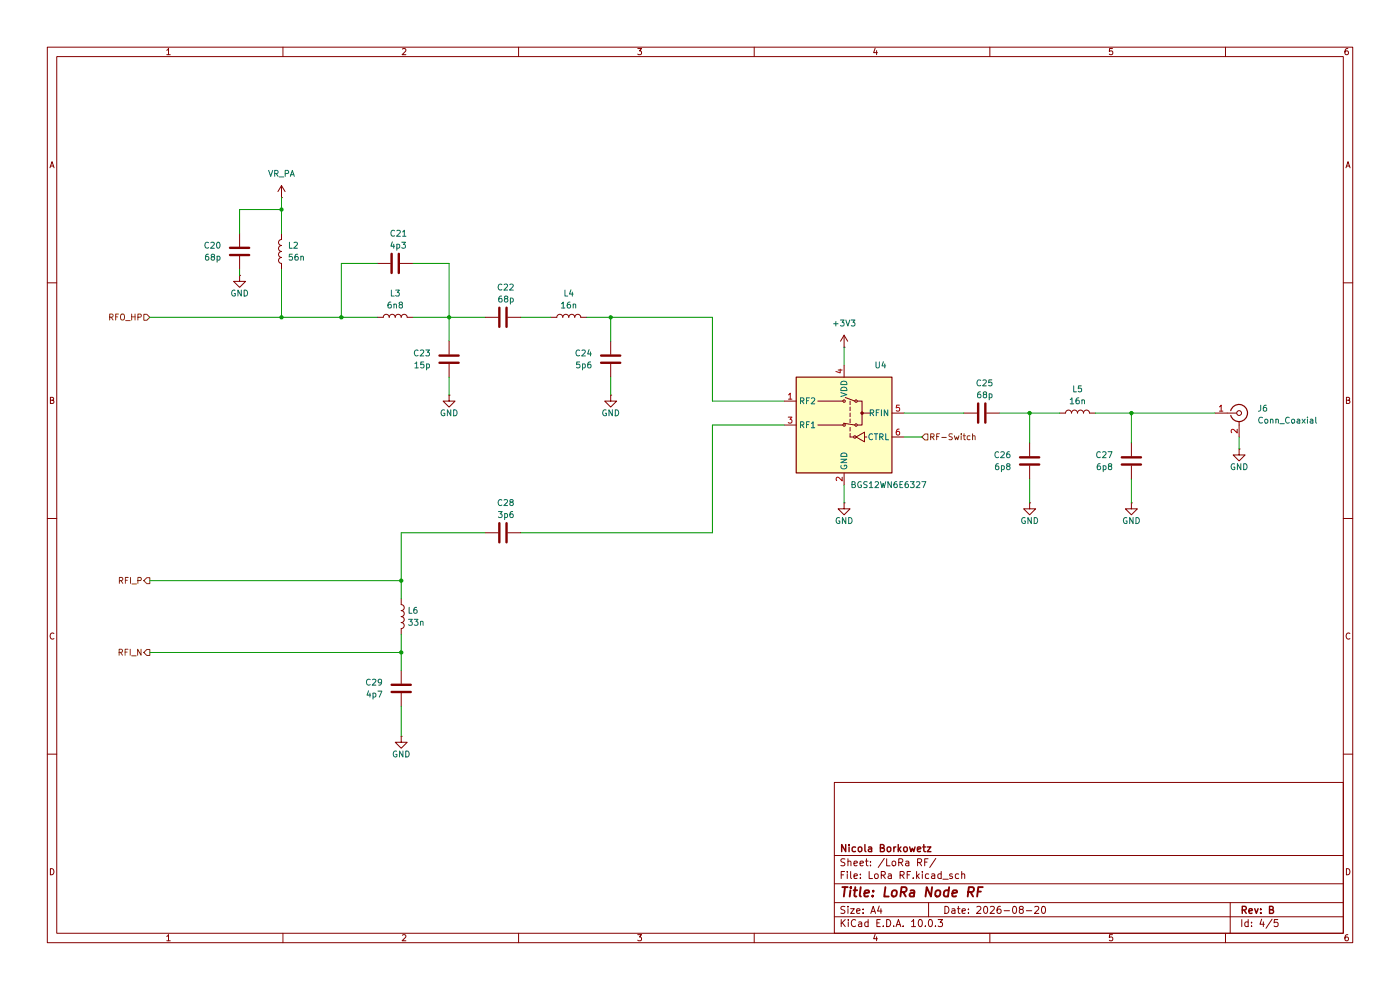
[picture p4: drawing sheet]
(kicad_sch
 (version 20260306)
 (generator "eeschema")
 (generator_version "10.0")
 (paper "A4")
 (title_block
  (title "LoRa Node RF")
  (date "2026-08-20")
  (rev "B")
  (company "Nicola Borkowetz"))
 (lib_symbols
  (symbol "Connector:Conn_Coaxial"
   (pin_names
    (offset 1.016) (hide yes)) (exclude_from_sim no) (in_bom yes) (on_board yes)
   (in_pos_files yes)
   (duplicate_pin_numbers_are_jumpers no)
   (property "Reference" "J" (at 0.254 3.048 0) (show_name no) (do_not_autoplace no) (effects (font (size 1.27 1.27))))
   (property "Value" "Conn_Coaxial" (at 2.921 0 90) (show_name no) (do_not_autoplace no) (effects (font (size 1.27 1.27))))
   (property "Footprint" "" (at 0 0 0) (show_name no) (do_not_autoplace no) (hide yes) (effects (font (size 1.27 1.27))))
   (property "Datasheet" "" (at 0 0 0) (show_name no) (do_not_autoplace no) (hide yes) (effects (font (size 1.27 1.27))))
   (property "Description" "coaxial connector (BNC, SMA, SMB, SMC, Cinch/RCA, LEMO, ...)" (at 0 0 0) (show_name no) (do_not_autoplace no) (hide yes) (effects (font (size 1.27 1.27))))
   (symbol "Conn_Coaxial_0_1"
    (polyline (pts (xy -2.54 0) (xy -0.508 0)) (stroke (width 0) (type default)) (fill (type none)))
    (arc (start 1.778 0) (mid 0.222 -1.8079) (end -1.778 -0.508) (stroke (width 0.254) (type default)) (fill (type none)))
    (arc (start -1.778 0.508) (mid 0.2221 1.8084) (end 1.778 0) (stroke (width 0.254) (type default)) (fill (type none)))
    (circle (center 0 0) (radius 0.508) (stroke (width 0.2032) (type default)) (fill (type none)))
    (polyline (pts (xy 0 -2.54) (xy 0 -1.778)) (stroke (width 0) (type default)) (fill (type none))))
   (symbol "Conn_Coaxial_1_1"
    (pin passive line (at -5.08 0 0) (length 2.54) (name "In" (effects (font (size 1.27 1.27)))) (number "1" (effects (font (size 1.27 1.27)))))
    (pin passive line (at 0 -5.08 90) (length 2.54) (name "Ext" (effects (font (size 1.27 1.27)))) (number "2" (effects (font (size 1.27 1.27))))))
   (embedded_fonts no))
  (symbol "Device:C"
   (pin_numbers (hide yes))
   (pin_names
    (offset 0.254)) (exclude_from_sim no) (in_bom yes) (on_board yes)
   (in_pos_files yes)
   (duplicate_pin_numbers_are_jumpers no)
   (property "Reference" "C" (at 0.635 2.54 0) (show_name no) (do_not_autoplace no) (effects (font (size 1.27 1.27)) (justify left)))
   (property "Value" "C" (at 0.635 -2.54 0) (show_name no) (do_not_autoplace no) (effects (font (size 1.27 1.27)) (justify left)))
   (property "Footprint" "" (at 0.9652 -3.81 0) (show_name no) (do_not_autoplace no) (hide yes) (effects (font (size 1.27 1.27))))
   (property "Datasheet" "" (at 0 0 0) (show_name no) (do_not_autoplace no) (hide yes) (effects (font (size 1.27 1.27))))
   (property "Description" "Unpolarized capacitor" (at 0 0 0) (show_name no) (do_not_autoplace no) (hide yes) (effects (font (size 1.27 1.27))))
   (symbol "C_0_1"
    (polyline (pts (xy -2.032 0.762) (xy 2.032 0.762)) (stroke (width 0.508) (type default)) (fill (type none)))
    (polyline (pts (xy -2.032 -0.762) (xy 2.032 -0.762)) (stroke (width 0.508) (type default)) (fill (type none))))
   (symbol "C_1_1"
    (pin passive line (at 0 3.81 270) (length 2.794) (name "" (effects (font (size 1.27 1.27)))) (number "1" (effects (font (size 1.27 1.27)))))
    (pin passive line (at 0 -3.81 90) (length 2.794) (name "" (effects (font (size 1.27 1.27)))) (number "2" (effects (font (size 1.27 1.27))))))
   (embedded_fonts no))
  (symbol "Device:L"
   (pin_numbers (hide yes))
   (pin_names
    (offset 1.016) (hide yes)) (exclude_from_sim no) (in_bom yes) (on_board yes)
   (in_pos_files yes)
   (duplicate_pin_numbers_are_jumpers no)
   (property "Reference" "L" (at -1.27 0 90) (show_name no) (do_not_autoplace no) (effects (font (size 1.27 1.27))))
   (property "Value" "L" (at 1.905 0 90) (show_name no) (do_not_autoplace no) (effects (font (size 1.27 1.27))))
   (property "Footprint" "" (at 0 0 0) (show_name no) (do_not_autoplace no) (hide yes) (effects (font (size 1.27 1.27))))
   (property "Datasheet" "" (at 0 0 0) (show_name no) (do_not_autoplace no) (hide yes) (effects (font (size 1.27 1.27))))
   (property "Description" "Inductor" (at 0 0 0) (show_name no) (do_not_autoplace no) (hide yes) (effects (font (size 1.27 1.27))))
   (symbol "L_0_1"
    (arc (start 0 2.54) (mid 0.6323 1.905) (end 0 1.27) (stroke (width 0) (type default)) (fill (type none)))
    (arc (start 0 1.27) (mid 0.6323 0.635) (end 0 0) (stroke (width 0) (type default)) (fill (type none)))
    (arc (start 0 0) (mid 0.6323 -0.635) (end 0 -1.27) (stroke (width 0) (type default)) (fill (type none)))
    (arc (start 0 -1.27) (mid 0.6323 -1.905) (end 0 -2.54) (stroke (width 0) (type default)) (fill (type none))))
   (symbol "L_1_1"
    (pin passive line (at 0 3.81 270) (length 1.27) (name "1" (effects (font (size 1.27 1.27)))) (number "1" (effects (font (size 1.27 1.27)))))
    (pin passive line (at 0 -3.81 90) (length 1.27) (name "2" (effects (font (size 1.27 1.27)))) (number "2" (effects (font (size 1.27 1.27))))))
   (embedded_fonts no))
  (symbol "RF_Switch:BGS12WN6E6327" (exclude_from_sim no) (in_bom yes) (on_board yes)
   (in_pos_files yes)
   (duplicate_pin_numbers_are_jumpers no)
   (property "Reference" "U" (at -10.16 11.43 0) (show_name no) (do_not_autoplace no) (effects (font (size 1.27 1.27)) (justify left)))
   (property "Value" "BGS12WN6E6327" (at 1.27 11.43 0) (show_name no) (do_not_autoplace no) (effects (font (size 1.27 1.27)) (justify left)))
   (property "Footprint" "Package_LGA:Infineon_PG-TSNP-6-10_0.7x1.1mm_0.7x1.1mm_P0.4mm" (at 0 -11.43 0) (show_name no) (do_not_autoplace no) (hide yes) (effects (font (size 1.27 1.27))))
   (property "Datasheet" "https://www.infineon.com/dgdl/Infineon-BGS12WN6-DataSheet-v02_05-EN.pdf?fileId=5546d4626b2d8e69016b89d2b3334727" (at -1.27 5.08 0) (show_name no) (do_not_autoplace no) (hide yes) (effects (font (size 1.27 1.27))))
   (property "Description" "SPDT DC-9GHz switch, 45dB isolation at 960MHz, PG-TSNP-6-10" (at 0 0 0) (show_name no) (do_not_autoplace no) (hide yes) (effects (font (size 1.27 1.27))))
   (symbol "BGS12WN6E6327_0_0"
    (rectangle (start -10.16 10.16) (end 10.16 -10.16) (stroke (width 0.254) (type default)) (fill (type background)))
    (polyline (pts (xy -4.318 -1.524) (xy -4.318 -3.556) (xy -2.54 -2.54) (xy -4.318 -1.524)) (stroke (width 0) (type default)) (fill (type none)))
    (polyline (pts (xy -4.318 -2.54) (xy -4.826 -2.54)) (stroke (width 0) (type default)) (fill (type none)))
    (circle (center -3.81 2.54) (radius 0.254) (stroke (width 0) (type default)) (fill (type outline)))
    (polyline (pts (xy -3.81 2.54) (xy -5.588 2.54)) (stroke (width 0) (type default)) (fill (type none)))
    (polyline (pts (xy -2.794 0) (xy -3.81 0) (xy -3.81 5.08) (xy -2.794 5.08)) (stroke (width 0) (type default)) (fill (type none)))
    (circle (center -2.286 -2.54) (radius 0.254) (stroke (width 0) (type default)) (fill (type none)))
    (polyline (pts (xy -1.27 5.08) (xy -1.27 4.318)) (stroke (width 0) (type default)) (fill (type none)))
    (polyline (pts (xy -1.27 3.81) (xy -1.27 3.048)) (stroke (width 0) (type default)) (fill (type none)))
    (polyline (pts (xy -1.27 2.54) (xy -1.27 1.778)) (stroke (width 0) (type default)) (fill (type none)))
    (polyline (pts (xy -1.27 1.27) (xy -1.27 0.508)) (stroke (width 0) (type default)) (fill (type none)))
    (polyline (pts (xy -1.27 -1.27) (xy -1.27 -0.508)) (stroke (width 0) (type default)) (fill (type none)))
    (polyline (pts (xy -1.27 -2.54) (xy -2.032 -2.54)) (stroke (width 0) (type default)) (fill (type none)))
    (polyline (pts (xy -1.27 -2.54) (xy -1.27 -1.778)) (stroke (width 0) (type default)) (fill (type none)))
    (polyline (pts (xy 0.254 5.08) (xy 5.588 5.08)) (stroke (width 0) (type default)) (fill (type none)))
    (polyline (pts (xy 0.254 0) (xy 5.588 0)) (stroke (width 0) (type default)) (fill (type none))))
   (symbol "BGS12WN6E6327_0_1"
    (circle (center -2.54 5.08) (radius 0.254) (stroke (width 0) (type default)) (fill (type none)))
    (circle (center -2.54 0) (radius 0.254) (stroke (width 0) (type default)) (fill (type none)))
    (polyline (pts (xy -2.286 5.08) (xy -0.254 5.842)) (stroke (width 0) (type default)) (fill (type none)))
    (polyline (pts (xy -2.286 0) (xy 0.127 0.381)) (stroke (width 0) (type default)) (fill (type none)))
    (circle (center 0 5.08) (radius 0.254) (stroke (width 0) (type default)) (fill (type none)))
    (circle (center 0 0) (radius 0.254) (stroke (width 0) (type default)) (fill (type none))))
   (symbol "BGS12WN6E6327_1_1"
    (pin passive line (at 12.7 5.08 180) (length 2.54) (name "RF2" (effects (font (size 1.27 1.27)))) (number "1" (effects (font (size 1.27 1.27)))))
    (pin power_in line (at 0 -12.7 90) (length 2.54) (name "GND" (effects (font (size 1.27 1.27)))) (number "2" (effects (font (size 1.27 1.27)))))
    (pin passive line (at 12.7 0 180) (length 2.54) (name "RF1" (effects (font (size 1.27 1.27)))) (number "3" (effects (font (size 1.27 1.27)))))
    (pin power_in line (at 0 12.7 270) (length 2.54) (name "VDD" (effects (font (size 1.27 1.27)))) (number "4" (effects (font (size 1.27 1.27)))))
    (pin passive line (at -12.7 2.54 0) (length 2.54) (name "RFIN" (effects (font (size 1.27 1.27)))) (number "5" (effects (font (size 1.27 1.27)))))
    (pin input line (at -12.7 -2.54 0) (length 2.54) (name "CTRL" (effects (font (size 1.27 1.27)))) (number "6" (effects (font (size 1.27 1.27))))))
   (embedded_fonts no))
  (symbol "power:+5V"
   (power global)
   (pin_numbers (hide yes))
   (pin_names
    (offset 0) (hide yes)) (exclude_from_sim no) (in_bom yes) (on_board yes)
   (in_pos_files yes)
   (duplicate_pin_numbers_are_jumpers no)
   (property "Reference" "#PWR" (at 0 -3.81 0) (show_name no) (do_not_autoplace no) (hide yes) (effects (font (size 1.27 1.27))))
   (property "Value" "+5V" (at 0 3.556 0) (show_name no) (do_not_autoplace no) (effects (font (size 1.27 1.27))))
   (property "Footprint" "" (at 0 0 0) (show_name no) (do_not_autoplace no) (hide yes) (effects (font (size 1.27 1.27))))
   (property "Datasheet" "" (at 0 0 0) (show_name no) (do_not_autoplace no) (hide yes) (effects (font (size 1.27 1.27))))
   (property "Description" "Power symbol creates a global label with name \"+5V\"" (at 0 0 0) (show_name no) (do_not_autoplace no) (hide yes) (effects (font (size 1.27 1.27))))
   (symbol "+5V_0_1"
    (polyline (pts (xy -0.762 1.27) (xy 0 2.54)) (stroke (width 0) (type default)) (fill (type none)))
    (polyline (pts (xy 0 2.54) (xy 0.762 1.27)) (stroke (width 0) (type default)) (fill (type none)))
    (polyline (pts (xy 0 0) (xy 0 2.54)) (stroke (width 0) (type default)) (fill (type none))))
   (symbol "+5V_1_1"
    (pin power_in line (at 0 0 90) (length 0) (name "" (effects (font (size 1.27 1.27)))) (number "1" (effects (font (size 1.27 1.27))))))
   (embedded_fonts no))
  (symbol "power:GND"
   (power global)
   (pin_numbers (hide yes))
   (pin_names
    (offset 0) (hide yes)) (exclude_from_sim no) (in_bom yes) (on_board yes)
   (in_pos_files yes)
   (duplicate_pin_numbers_are_jumpers no)
   (property "Reference" "#PWR" (at 0 -6.35 0) (show_name no) (do_not_autoplace no) (hide yes) (effects (font (size 1.27 1.27))))
   (property "Value" "GND" (at 0 -3.81 0) (show_name no) (do_not_autoplace no) (effects (font (size 1.27 1.27))))
   (property "Footprint" "" (at 0 0 0) (show_name no) (do_not_autoplace no) (hide yes) (effects (font (size 1.27 1.27))))
   (property "Datasheet" "" (at 0 0 0) (show_name no) (do_not_autoplace no) (hide yes) (effects (font (size 1.27 1.27))))
   (property "Description" "Power symbol creates a global label with name \"GND\" , ground" (at 0 0 0) (show_name no) (do_not_autoplace no) (hide yes) (effects (font (size 1.27 1.27))))
   (symbol "GND_0_1"
    (polyline (pts (xy 0 0) (xy 0 -1.27) (xy 1.27 -1.27) (xy 0 -2.54) (xy -1.27 -1.27) (xy 0 -1.27)) (stroke (width 0) (type default)) (fill (type none))))
   (symbol "GND_1_1"
    (pin power_in line (at 0 0 270) (length 0) (name "" (effects (font (size 1.27 1.27)))) (number "1" (effects (font (size 1.27 1.27))))))
   (embedded_fonts no)))
 (junction
  (at 59.69 67.31)
  (diameter 0)
  (color 0 0 0 0))
 (junction
  (at 85.09 123.19)
  (diameter 0)
  (color 0 0 0 0))
 (junction
  (at 72.39 67.31)
  (diameter 0)
  (color 0 0 0 0))
 (junction
  (at 240.03 87.63)
  (diameter 0)
  (color 0 0 0 0))
 (junction
  (at 95.25 67.31)
  (diameter 0)
  (color 0 0 0 0))
 (junction
  (at 129.54 67.31)
  (diameter 0)
  (color 0 0 0 0))
 (junction
  (at 218.44 87.63)
  (diameter 0)
  (color 0 0 0 0))
 (junction
  (at 59.69 44.45)
  (diameter 0)
  (color 0 0 0 0))
 (junction
  (at 85.09 138.43)
  (diameter 0)
  (color 0 0 0 0))
 (wire
  (pts (xy 31.75 67.31) (xy 59.69 67.31))
  (stroke (width 0) (type default)))
 (wire
  (pts (xy 240.03 87.63) (xy 257.81 87.63))
  (stroke (width 0) (type default)))
 (wire
  (pts (xy 110.49 67.31) (xy 116.84 67.31))
  (stroke (width 0) (type default)))
 (wire
  (pts (xy 95.25 67.31) (xy 95.25 55.88))
  (stroke (width 0) (type default)))
 (wire
  (pts (xy 102.87 113.03) (xy 85.09 113.03))
  (stroke (width 0) (type default)))
 (wire
  (pts (xy 59.69 67.31) (xy 72.39 67.31))
  (stroke (width 0) (type default)))
 (wire
  (pts (xy 87.63 67.31) (xy 95.25 67.31))
  (stroke (width 0) (type default)))
 (wire
  (pts (xy 151.13 85.09) (xy 151.13 67.31))
  (stroke (width 0) (type default)))
 (wire
  (pts (xy 50.8 49.53) (xy 50.8 44.45))
  (stroke (width 0) (type default)))
 (wire
  (pts (xy 72.39 67.31) (xy 72.39 55.88))
  (stroke (width 0) (type default)))
 (wire
  (pts (xy 218.44 101.6) (xy 218.44 106.68))
  (stroke (width 0) (type default)))
 (wire
  (pts (xy 191.77 92.71) (xy 195.58 92.71))
  (stroke (width 0) (type default)))
 (wire
  (pts (xy 85.09 149.86) (xy 85.09 156.21))
  (stroke (width 0) (type default)))
 (wire
  (pts (xy 262.89 92.71) (xy 262.89 95.25))
  (stroke (width 0) (type default)))
 (wire
  (pts (xy 129.54 67.31) (xy 124.46 67.31))
  (stroke (width 0) (type default)))
 (wire
  (pts (xy 240.03 101.6) (xy 240.03 106.68))
  (stroke (width 0) (type default)))
 (wire
  (pts (xy 218.44 87.63) (xy 224.79 87.63))
  (stroke (width 0) (type default)))
 (wire
  (pts (xy 31.75 123.19) (xy 85.09 123.19))
  (stroke (width 0) (type default)))
 (wire
  (pts (xy 129.54 72.39) (xy 129.54 67.31))
  (stroke (width 0) (type default)))
 (wire
  (pts (xy 110.49 113.03) (xy 151.13 113.03))
  (stroke (width 0) (type default)))
 (wire
  (pts (xy 240.03 87.63) (xy 232.41 87.63))
  (stroke (width 0) (type default)))
 (wire
  (pts (xy 179.07 102.87) (xy 179.07 106.68))
  (stroke (width 0) (type default)))
 (wire
  (pts (xy 85.09 123.19) (xy 85.09 127))
  (stroke (width 0) (type default)))
 (wire
  (pts (xy 50.8 57.15) (xy 50.8 58.42))
  (stroke (width 0) (type default)))
 (wire
  (pts (xy 59.69 57.15) (xy 59.69 67.31))
  (stroke (width 0) (type default)))
 (wire
  (pts (xy 95.25 55.88) (xy 87.63 55.88))
  (stroke (width 0) (type default)))
 (wire
  (pts (xy 50.8 44.45) (xy 59.69 44.45))
  (stroke (width 0) (type default)))
 (wire
  (pts (xy 85.09 138.43) (xy 85.09 142.24))
  (stroke (width 0) (type default)))
 (wire
  (pts (xy 179.07 73.66) (xy 179.07 77.47))
  (stroke (width 0) (type default)))
 (wire
  (pts (xy 218.44 87.63) (xy 212.09 87.63))
  (stroke (width 0) (type default)))
 (wire
  (pts (xy 95.25 67.31) (xy 95.25 72.39))
  (stroke (width 0) (type default)))
 (wire
  (pts (xy 166.37 85.09) (xy 151.13 85.09))
  (stroke (width 0) (type default)))
 (wire
  (pts (xy 240.03 93.98) (xy 240.03 87.63))
  (stroke (width 0) (type default)))
 (wire
  (pts (xy 80.01 67.31) (xy 72.39 67.31))
  (stroke (width 0) (type default)))
 (wire
  (pts (xy 59.69 41.91) (xy 59.69 44.45))
  (stroke (width 0) (type default)))
 (wire
  (pts (xy 85.09 134.62) (xy 85.09 138.43))
  (stroke (width 0) (type default)))
 (wire
  (pts (xy 95.25 80.01) (xy 95.25 83.82))
  (stroke (width 0) (type default)))
 (wire
  (pts (xy 85.09 113.03) (xy 85.09 123.19))
  (stroke (width 0) (type default)))
 (wire
  (pts (xy 218.44 93.98) (xy 218.44 87.63))
  (stroke (width 0) (type default)))
 (wire
  (pts (xy 72.39 55.88) (xy 80.01 55.88))
  (stroke (width 0) (type default)))
 (wire
  (pts (xy 129.54 80.01) (xy 129.54 83.82))
  (stroke (width 0) (type default)))
 (wire
  (pts (xy 151.13 90.17) (xy 166.37 90.17))
  (stroke (width 0) (type default)))
 (wire
  (pts (xy 95.25 67.31) (xy 102.87 67.31))
  (stroke (width 0) (type default)))
 (wire
  (pts (xy 59.69 44.45) (xy 59.69 49.53))
  (stroke (width 0) (type default)))
 (wire
  (pts (xy 151.13 67.31) (xy 129.54 67.31))
  (stroke (width 0) (type default)))
 (wire
  (pts (xy 31.75 138.43) (xy 85.09 138.43))
  (stroke (width 0) (type default)))
 (wire
  (pts (xy 151.13 113.03) (xy 151.13 90.17))
  (stroke (width 0) (type default)))
 (wire
  (pts (xy 191.77 87.63) (xy 204.47 87.63))
  (stroke (width 0) (type default)))
 (hierarchical_label "RF-Switch"
  (shape input)
  (at 195.58 92.71 0)
  (effects (font (size 1.27 1.27)) (justify left)))
 (hierarchical_label "RFI_N"
  (shape output)
  (at 31.75 138.43 180)
  (effects (font (size 1.27 1.27)) (justify right)))
 (hierarchical_label "RFI_P"
  (shape output)
  (at 31.75 123.19 180)
  (effects (font (size 1.27 1.27)) (justify right)))
 (hierarchical_label "RFO_HP"
  (shape input)
  (at 31.75 67.31 180)
  (effects (font (size 1.27 1.27)) (justify right)))
 (symbol
  (lib_id "Device:C")
  (at 50.8 53.34 0)
  (mirror y)
  (unit 1)
  (body_style 1)
  (exclude_from_sim no)
  (in_bom yes)
  (on_board yes)
  (in_pos_files yes)
  (dnp no)
  (property "Reference" "C20" (at 46.99 52.0699 0) (show_name no) (do_not_autoplace no) (effects (font (size 1.27 1.27)) (justify left)))
  (property "Value" "68p" (at 46.99 54.6099 0) (show_name no) (do_not_autoplace no) (effects (font (size 1.27 1.27)) (justify left)))
  (property "Footprint" "Capacitor_SMD:C_0603_1608Metric" (at 49.8348 57.15 0) (hide yes) (show_name no) (do_not_autoplace no) (effects (font (size 1.27 1.27))))
  (property "Datasheet" "" (at 50.8 53.34 0) (hide yes) (show_name no) (do_not_autoplace no) (effects (font (size 1.27 1.27))))
  (property "Description" "Unpolarized capacitor" (at 50.8 53.34 0) (hide yes) (show_name no) (do_not_autoplace no) (effects (font (size 1.27 1.27))))
  (pin "1")
  (pin "2"))
 (symbol
  (lib_id "power:GND")
  (at 85.09 156.21 0)
  (unit 1)
  (body_style 1)
  (exclude_from_sim no)
  (in_bom yes)
  (on_board yes)
  (in_pos_files yes)
  (dnp no)
  (property "Reference" "#PWR044" (at 85.09 162.56 0) (hide yes) (show_name no) (do_not_autoplace no) (effects (font (size 1.27 1.27))))
  (property "Value" "GND" (at 85.09 160.02 0) (show_name no) (do_not_autoplace no) (effects (font (size 1.27 1.27))))
  (property "Footprint" "" (at 85.09 156.21 0) (hide yes) (show_name no) (do_not_autoplace no) (effects (font (size 1.27 1.27))))
  (property "Datasheet" "" (at 85.09 156.21 0) (hide yes) (show_name no) (do_not_autoplace no) (effects (font (size 1.27 1.27))))
  (property "Description" "Power symbol creates a global label with name \"GND\" , ground" (at 85.09 156.21 0) (hide yes) (show_name no) (do_not_autoplace no) (effects (font (size 1.27 1.27))))
  (pin "1"))
 (symbol
  (lib_id "Device:L")
  (at 59.69 53.34 180)
  (unit 1)
  (body_style 1)
  (exclude_from_sim no)
  (in_bom yes)
  (on_board yes)
  (in_pos_files yes)
  (dnp no)
  (fields_autoplaced yes)
  (property "Reference" "L2" (at 60.96 52.0699 0) (show_name no) (do_not_autoplace no) (effects (font (size 1.27 1.27)) (justify right)))
  (property "Value" "56n" (at 60.96 54.6099 0) (show_name no) (do_not_autoplace no) (effects (font (size 1.27 1.27)) (justify right)))
  (property "Footprint" "Inductor_SMD:L_0603_1608Metric" (at 59.69 53.34 0) (hide yes) (show_name no) (do_not_autoplace no) (effects (font (size 1.27 1.27))))
  (property "Datasheet" "tollerance 2%" (at 59.69 53.34 0) (hide yes) (show_name no) (do_not_autoplace no) (effects (font (size 1.27 1.27))))
  (property "Description" "Inductor RF" (at 59.69 53.34 0) (hide yes) (show_name no) (do_not_autoplace no) (effects (font (size 1.27 1.27))))
  (pin "2")
  (pin "1"))
 (symbol
  (lib_id "Device:C")
  (at 208.28 87.63 90)
  (mirror x)
  (unit 1)
  (body_style 1)
  (exclude_from_sim no)
  (in_bom yes)
  (on_board yes)
  (in_pos_files yes)
  (dnp no)
  (property "Reference" "C25" (at 210.82 81.28 90) (show_name no) (do_not_autoplace no) (effects (font (size 1.27 1.27)) (justify left)))
  (property "Value" "68p" (at 210.82 83.82 90) (show_name no) (do_not_autoplace no) (effects (font (size 1.27 1.27)) (justify left)))
  (property "Footprint" "Capacitor_SMD:C_0603_1608Metric" (at 212.09 88.5952 0) (hide yes) (show_name no) (do_not_autoplace no) (effects (font (size 1.27 1.27))))
  (property "Datasheet" "" (at 208.28 87.63 0) (hide yes) (show_name no) (do_not_autoplace no) (effects (font (size 1.27 1.27))))
  (property "Description" "Unpolarized capacitor" (at 208.28 87.63 0) (hide yes) (show_name no) (do_not_autoplace no) (effects (font (size 1.27 1.27))))
  (pin "1")
  (pin "2"))
 (symbol
  (lib_id "power:GND")
  (at 240.03 106.68 0)
  (unit 1)
  (body_style 1)
  (exclude_from_sim no)
  (in_bom yes)
  (on_board yes)
  (in_pos_files yes)
  (dnp no)
  (property "Reference" "#PWR043" (at 240.03 113.03 0) (hide yes) (show_name no) (do_not_autoplace no) (effects (font (size 1.27 1.27))))
  (property "Value" "GND" (at 240.03 110.49 0) (show_name no) (do_not_autoplace no) (effects (font (size 1.27 1.27))))
  (property "Footprint" "" (at 240.03 106.68 0) (hide yes) (show_name no) (do_not_autoplace no) (effects (font (size 1.27 1.27))))
  (property "Datasheet" "" (at 240.03 106.68 0) (hide yes) (show_name no) (do_not_autoplace no) (effects (font (size 1.27 1.27))))
  (property "Description" "Power symbol creates a global label with name \"GND\" , ground" (at 240.03 106.68 0) (hide yes) (show_name no) (do_not_autoplace no) (effects (font (size 1.27 1.27))))
  (pin "1"))
 (symbol
  (lib_id "power:GND")
  (at 129.54 83.82 0)
  (unit 1)
  (body_style 1)
  (exclude_from_sim no)
  (in_bom yes)
  (on_board yes)
  (in_pos_files yes)
  (dnp no)
  (property "Reference" "#PWR039" (at 129.54 90.17 0) (hide yes) (show_name no) (do_not_autoplace no) (effects (font (size 1.27 1.27))))
  (property "Value" "GND" (at 129.54 87.63 0) (show_name no) (do_not_autoplace no) (effects (font (size 1.27 1.27))))
  (property "Footprint" "" (at 129.54 83.82 0) (hide yes) (show_name no) (do_not_autoplace no) (effects (font (size 1.27 1.27))))
  (property "Datasheet" "" (at 129.54 83.82 0) (hide yes) (show_name no) (do_not_autoplace no) (effects (font (size 1.27 1.27))))
  (property "Description" "Power symbol creates a global label with name \"GND\" , ground" (at 129.54 83.82 0) (hide yes) (show_name no) (do_not_autoplace no) (effects (font (size 1.27 1.27))))
  (pin "1"))
 (symbol
  (lib_id "Device:C")
  (at 106.68 67.31 90)
  (mirror x)
  (unit 1)
  (body_style 1)
  (exclude_from_sim no)
  (in_bom yes)
  (on_board yes)
  (in_pos_files yes)
  (dnp no)
  (property "Reference" "C22" (at 109.22 60.96 90) (show_name no) (do_not_autoplace no) (effects (font (size 1.27 1.27)) (justify left)))
  (property "Value" "68p" (at 109.22 63.5 90) (show_name no) (do_not_autoplace no) (effects (font (size 1.27 1.27)) (justify left)))
  (property "Footprint" "Capacitor_SMD:C_0603_1608Metric" (at 110.49 68.2752 0) (hide yes) (show_name no) (do_not_autoplace no) (effects (font (size 1.27 1.27))))
  (property "Datasheet" "" (at 106.68 67.31 0) (hide yes) (show_name no) (do_not_autoplace no) (effects (font (size 1.27 1.27))))
  (property "Description" "Unpolarized capacitor" (at 106.68 67.31 0) (hide yes) (show_name no) (do_not_autoplace no) (effects (font (size 1.27 1.27))))
  (pin "1")
  (pin "2"))
 (symbol
  (lib_id "power:GND")
  (at 50.8 58.42 0)
  (unit 1)
  (body_style 1)
  (exclude_from_sim no)
  (in_bom yes)
  (on_board yes)
  (in_pos_files yes)
  (dnp no)
  (property "Reference" "#PWR036" (at 50.8 64.77 0) (hide yes) (show_name no) (do_not_autoplace no) (effects (font (size 1.27 1.27))))
  (property "Value" "GND" (at 50.8 62.23 0) (show_name no) (do_not_autoplace no) (effects (font (size 1.27 1.27))))
  (property "Footprint" "" (at 50.8 58.42 0) (hide yes) (show_name no) (do_not_autoplace no) (effects (font (size 1.27 1.27))))
  (property "Datasheet" "" (at 50.8 58.42 0) (hide yes) (show_name no) (do_not_autoplace no) (effects (font (size 1.27 1.27))))
  (property "Description" "Power symbol creates a global label with name \"GND\" , ground" (at 50.8 58.42 0) (hide yes) (show_name no) (do_not_autoplace no) (effects (font (size 1.27 1.27))))
  (pin "1"))
 (symbol
  (lib_id "Device:C")
  (at 240.03 97.79 0)
  (mirror y)
  (unit 1)
  (body_style 1)
  (exclude_from_sim no)
  (in_bom yes)
  (on_board yes)
  (in_pos_files yes)
  (dnp no)
  (property "Reference" "C27" (at 236.22 96.52 0) (show_name no) (do_not_autoplace no) (effects (font (size 1.27 1.27)) (justify left)))
  (property "Value" "6p8" (at 236.22 99.0599 0) (show_name no) (do_not_autoplace no) (effects (font (size 1.27 1.27)) (justify left)))
  (property "Footprint" "Capacitor_SMD:C_0603_1608Metric" (at 239.0648 101.6 0) (hide yes) (show_name no) (do_not_autoplace no) (effects (font (size 1.27 1.27))))
  (property "Datasheet" "" (at 240.03 97.79 0) (hide yes) (show_name no) (do_not_autoplace no) (effects (font (size 1.27 1.27))))
  (property "Description" "Unpolarized capacitor" (at 240.03 97.79 0) (hide yes) (show_name no) (do_not_autoplace no) (effects (font (size 1.27 1.27))))
  (pin "1")
  (pin "2"))
 (symbol
  (lib_id "Connector:Conn_Coaxial")
  (at 262.89 87.63 0)
  (unit 1)
  (body_style 1)
  (exclude_from_sim no)
  (in_bom yes)
  (on_board yes)
  (in_pos_files yes)
  (dnp no)
  (fields_autoplaced yes)
  (property "Reference" "J6" (at 266.7 86.6531 0) (show_name no) (do_not_autoplace no) (effects (font (size 1.27 1.27)) (justify left)))
  (property "Value" "Conn_Coaxial" (at 266.7 89.1931 0) (show_name no) (do_not_autoplace no) (effects (font (size 1.27 1.27)) (justify left)))
  (property "Footprint" "Connector_Coaxial:BNC_TEConnectivity_1478035_Horizontal" (at 262.89 87.63 0) (hide yes) (show_name no) (do_not_autoplace no) (effects (font (size 1.27 1.27))))
  (property "Datasheet" "" (at 262.89 87.63 0) (hide yes) (show_name no) (do_not_autoplace no) (effects (font (size 1.27 1.27))))
  (property "Description" "coaxial connector (BNC, SMA, SMB, SMC, Cinch/RCA, LEMO, ...)" (at 262.89 87.63 0) (hide yes) (show_name no) (do_not_autoplace no) (effects (font (size 1.27 1.27))))
  (pin "1")
  (pin "2"))
 (symbol
  (lib_id "RF_Switch:BGS12WN6E6327")
  (at 179.07 90.17 0)
  (mirror y)
  (unit 1)
  (body_style 1)
  (exclude_from_sim no)
  (in_bom yes)
  (on_board yes)
  (in_pos_files yes)
  (dnp no)
  (property "Reference" "U4" (at 185.42 77.47 0) (show_name no) (do_not_autoplace no) (effects (font (size 1.27 1.27)) (justify right)))
  (property "Value" "BGS12WN6E6327" (at 180.34 102.87 0) (show_name no) (do_not_autoplace no) (effects (font (size 1.27 1.27)) (justify right)))
  (property "Footprint" "Package_LGA:Infineon_PG-TSNP-6-10_0.7x1.1mm_0.7x1.1mm_P0.4mm" (at 179.07 101.6 0) (hide yes) (show_name no) (do_not_autoplace no) (effects (font (size 1.27 1.27))))
  (property "Datasheet" "https://www.infineon.com/dgdl/Infineon-BGS12WN6-DataSheet-v02_05-EN.pdf?fileId=5546d4626b2d8e69016b89d2b3334727" (at 180.34 85.09 0) (hide yes) (show_name no) (do_not_autoplace no) (effects (font (size 1.27 1.27))))
  (property "Description" "SPDT DC-9GHz switch, 45dB isolation at 960MHz, PG-TSNP-6-10" (at 179.07 90.17 0) (hide yes) (show_name no) (do_not_autoplace no) (effects (font (size 1.27 1.27))))
  (pin "1")
  (pin "4")
  (pin "2")
  (pin "3")
  (pin "5")
  (pin "6"))
 (symbol
  (lib_id "Device:C")
  (at 83.82 55.88 270)
  (mirror x)
  (unit 1)
  (body_style 1)
  (exclude_from_sim no)
  (in_bom yes)
  (on_board yes)
  (in_pos_files yes)
  (dnp no)
  (property "Reference" "C21" (at 82.55 49.53 90) (show_name no) (do_not_autoplace no) (effects (font (size 1.27 1.27)) (justify left)))
  (property "Value" "4p3" (at 82.5501 52.07 90) (show_name no) (do_not_autoplace no) (effects (font (size 1.27 1.27)) (justify left)))
  (property "Footprint" "Capacitor_SMD:C_0603_1608Metric" (at 80.01 54.9148 0) (hide yes) (show_name no) (do_not_autoplace no) (effects (font (size 1.27 1.27))))
  (property "Datasheet" "" (at 83.82 55.88 0) (hide yes) (show_name no) (do_not_autoplace no) (effects (font (size 1.27 1.27))))
  (property "Description" "Unpolarized capacitor" (at 83.82 55.88 0) (hide yes) (show_name no) (do_not_autoplace no) (effects (font (size 1.27 1.27))))
  (pin "1")
  (pin "2"))
 (symbol
  (lib_id "Device:C")
  (at 129.54 76.2 0)
  (mirror y)
  (unit 1)
  (body_style 1)
  (exclude_from_sim no)
  (in_bom yes)
  (on_board yes)
  (in_pos_files yes)
  (dnp no)
  (property "Reference" "C24" (at 125.73 74.93 0) (show_name no) (do_not_autoplace no) (effects (font (size 1.27 1.27)) (justify left)))
  (property "Value" "5p6" (at 125.73 77.4699 0) (show_name no) (do_not_autoplace no) (effects (font (size 1.27 1.27)) (justify left)))
  (property "Footprint" "Capacitor_SMD:C_0603_1608Metric" (at 128.5748 80.01 0) (hide yes) (show_name no) (do_not_autoplace no) (effects (font (size 1.27 1.27))))
  (property "Datasheet" "" (at 129.54 76.2 0) (hide yes) (show_name no) (do_not_autoplace no) (effects (font (size 1.27 1.27))))
  (property "Description" "Unpolarized capacitor" (at 129.54 76.2 0) (hide yes) (show_name no) (do_not_autoplace no) (effects (font (size 1.27 1.27))))
  (pin "1")
  (pin "2"))
 (symbol
  (lib_id "power:+5V")
  (at 179.07 73.66 0)
  (unit 1)
  (body_style 1)
  (exclude_from_sim no)
  (in_bom yes)
  (on_board yes)
  (in_pos_files yes)
  (dnp no)
  (fields_autoplaced yes)
  (property "Reference" "#PWR037" (at 179.07 77.47 0) (hide yes) (show_name no) (do_not_autoplace no) (effects (font (size 1.27 1.27))))
  (property "Value" "+3V3" (at 179.07 68.58 0) (show_name no) (do_not_autoplace no) (effects (font (size 1.27 1.27))))
  (property "Footprint" "" (at 179.07 73.66 0) (hide yes) (show_name no) (do_not_autoplace no) (effects (font (size 1.27 1.27))))
  (property "Datasheet" "" (at 179.07 73.66 0) (hide yes) (show_name no) (do_not_autoplace no) (effects (font (size 1.27 1.27))))
  (property "Description" "Power symbol creates a global label with name \"+5V\"" (at 179.07 73.66 0) (hide yes) (show_name no) (do_not_autoplace no) (effects (font (size 1.27 1.27))))
  (pin "1"))
 (symbol
  (lib_id "power:GND")
  (at 179.07 106.68 0)
  (unit 1)
  (body_style 1)
  (exclude_from_sim no)
  (in_bom yes)
  (on_board yes)
  (in_pos_files yes)
  (dnp no)
  (property "Reference" "#PWR041" (at 179.07 113.03 0) (hide yes) (show_name no) (do_not_autoplace no) (effects (font (size 1.27 1.27))))
  (property "Value" "GND" (at 179.07 110.49 0) (show_name no) (do_not_autoplace no) (effects (font (size 1.27 1.27))))
  (property "Footprint" "" (at 179.07 106.68 0) (hide yes) (show_name no) (do_not_autoplace no) (effects (font (size 1.27 1.27))))
  (property "Datasheet" "" (at 179.07 106.68 0) (hide yes) (show_name no) (do_not_autoplace no) (effects (font (size 1.27 1.27))))
  (property "Description" "Power symbol creates a global label with name \"GND\" , ground" (at 179.07 106.68 0) (hide yes) (show_name no) (do_not_autoplace no) (effects (font (size 1.27 1.27))))
  (pin "1"))
 (symbol
  (lib_id "power:GND")
  (at 95.25 83.82 0)
  (unit 1)
  (body_style 1)
  (exclude_from_sim no)
  (in_bom yes)
  (on_board yes)
  (in_pos_files yes)
  (dnp no)
  (property "Reference" "#PWR038" (at 95.25 90.17 0) (hide yes) (show_name no) (do_not_autoplace no) (effects (font (size 1.27 1.27))))
  (property "Value" "GND" (at 95.25 87.63 0) (show_name no) (do_not_autoplace no) (effects (font (size 1.27 1.27))))
  (property "Footprint" "" (at 95.25 83.82 0) (hide yes) (show_name no) (do_not_autoplace no) (effects (font (size 1.27 1.27))))
  (property "Datasheet" "" (at 95.25 83.82 0) (hide yes) (show_name no) (do_not_autoplace no) (effects (font (size 1.27 1.27))))
  (property "Description" "Power symbol creates a global label with name \"GND\" , ground" (at 95.25 83.82 0) (hide yes) (show_name no) (do_not_autoplace no) (effects (font (size 1.27 1.27))))
  (pin "1"))
 (symbol
  (lib_id "power:GND")
  (at 218.44 106.68 0)
  (unit 1)
  (body_style 1)
  (exclude_from_sim no)
  (in_bom yes)
  (on_board yes)
  (in_pos_files yes)
  (dnp no)
  (property "Reference" "#PWR042" (at 218.44 113.03 0) (hide yes) (show_name no) (do_not_autoplace no) (effects (font (size 1.27 1.27))))
  (property "Value" "GND" (at 218.44 110.49 0) (show_name no) (do_not_autoplace no) (effects (font (size 1.27 1.27))))
  (property "Footprint" "" (at 218.44 106.68 0) (hide yes) (show_name no) (do_not_autoplace no) (effects (font (size 1.27 1.27))))
  (property "Datasheet" "" (at 218.44 106.68 0) (hide yes) (show_name no) (do_not_autoplace no) (effects (font (size 1.27 1.27))))
  (property "Description" "Power symbol creates a global label with name \"GND\" , ground" (at 218.44 106.68 0) (hide yes) (show_name no) (do_not_autoplace no) (effects (font (size 1.27 1.27))))
  (pin "1"))
 (symbol
  (lib_id "Device:L")
  (at 83.82 67.31 90)
  (unit 1)
  (body_style 1)
  (exclude_from_sim no)
  (in_bom yes)
  (on_board yes)
  (in_pos_files yes)
  (dnp no)
  (fields_autoplaced yes)
  (property "Reference" "L3" (at 83.82 62.23 90) (show_name no) (do_not_autoplace no) (effects (font (size 1.27 1.27))))
  (property "Value" "6n8" (at 83.82 64.77 90) (show_name no) (do_not_autoplace no) (effects (font (size 1.27 1.27))))
  (property "Footprint" "Inductor_SMD:L_0603_1608Metric" (at 83.82 67.31 0) (hide yes) (show_name no) (do_not_autoplace no) (effects (font (size 1.27 1.27))))
  (property "Datasheet" "tollerance 2%" (at 83.82 67.31 0) (hide yes) (show_name no) (do_not_autoplace no) (effects (font (size 1.27 1.27))))
  (property "Description" "Inductor RF" (at 83.82 67.31 0) (hide yes) (show_name no) (do_not_autoplace no) (effects (font (size 1.27 1.27))))
  (pin "2")
  (pin "1"))
 (symbol
  (lib_id "Device:C")
  (at 95.25 76.2 0)
  (mirror y)
  (unit 1)
  (body_style 1)
  (exclude_from_sim no)
  (in_bom yes)
  (on_board yes)
  (in_pos_files yes)
  (dnp no)
  (property "Reference" "C23" (at 91.44 74.93 0) (show_name no) (do_not_autoplace no) (effects (font (size 1.27 1.27)) (justify left)))
  (property "Value" "15p" (at 91.44 77.4699 0) (show_name no) (do_not_autoplace no) (effects (font (size 1.27 1.27)) (justify left)))
  (property "Footprint" "Capacitor_SMD:C_0603_1608Metric" (at 94.2848 80.01 0) (hide yes) (show_name no) (do_not_autoplace no) (effects (font (size 1.27 1.27))))
  (property "Datasheet" "" (at 95.25 76.2 0) (hide yes) (show_name no) (do_not_autoplace no) (effects (font (size 1.27 1.27))))
  (property "Description" "Unpolarized capacitor" (at 95.25 76.2 0) (hide yes) (show_name no) (do_not_autoplace no) (effects (font (size 1.27 1.27))))
  (pin "1")
  (pin "2"))
 (symbol
  (lib_id "Device:C")
  (at 106.68 113.03 90)
  (mirror x)
  (unit 1)
  (body_style 1)
  (exclude_from_sim no)
  (in_bom yes)
  (on_board yes)
  (in_pos_files yes)
  (dnp no)
  (property "Reference" "C28" (at 109.22 106.68 90) (show_name no) (do_not_autoplace no) (effects (font (size 1.27 1.27)) (justify left)))
  (property "Value" "3p6" (at 109.22 109.22 90) (show_name no) (do_not_autoplace no) (effects (font (size 1.27 1.27)) (justify left)))
  (property "Footprint" "Capacitor_SMD:C_0603_1608Metric" (at 110.49 113.9952 0) (hide yes) (show_name no) (do_not_autoplace no) (effects (font (size 1.27 1.27))))
  (property "Datasheet" "" (at 106.68 113.03 0) (hide yes) (show_name no) (do_not_autoplace no) (effects (font (size 1.27 1.27))))
  (property "Description" "Unpolarized capacitor" (at 106.68 113.03 0) (hide yes) (show_name no) (do_not_autoplace no) (effects (font (size 1.27 1.27))))
  (pin "1")
  (pin "2"))
 (symbol
  (lib_id "Device:L")
  (at 85.09 130.81 0)
  (unit 1)
  (body_style 1)
  (exclude_from_sim no)
  (in_bom yes)
  (on_board yes)
  (in_pos_files yes)
  (dnp no)
  (fields_autoplaced yes)
  (property "Reference" "L6" (at 86.36 129.5399 0) (show_name no) (do_not_autoplace no) (effects (font (size 1.27 1.27)) (justify left)))
  (property "Value" "33n" (at 86.36 132.0799 0) (show_name no) (do_not_autoplace no) (effects (font (size 1.27 1.27)) (justify left)))
  (property "Footprint" "Inductor_SMD:L_0603_1608Metric" (at 85.09 130.81 0) (hide yes) (show_name no) (do_not_autoplace no) (effects (font (size 1.27 1.27))))
  (property "Datasheet" "tollerance 2%" (at 85.09 130.81 0) (hide yes) (show_name no) (do_not_autoplace no) (effects (font (size 1.27 1.27))))
  (property "Description" "Inductor RF" (at 85.09 130.81 0) (hide yes) (show_name no) (do_not_autoplace no) (effects (font (size 1.27 1.27))))
  (pin "2")
  (pin "1"))
 (symbol
  (lib_id "power:GND")
  (at 262.89 95.25 0)
  (unit 1)
  (body_style 1)
  (exclude_from_sim no)
  (in_bom yes)
  (on_board yes)
  (in_pos_files yes)
  (dnp no)
  (property "Reference" "#PWR040" (at 262.89 101.6 0) (hide yes) (show_name no) (do_not_autoplace no) (effects (font (size 1.27 1.27))))
  (property "Value" "GND" (at 262.89 99.06 0) (show_name no) (do_not_autoplace no) (effects (font (size 1.27 1.27))))
  (property "Footprint" "" (at 262.89 95.25 0) (hide yes) (show_name no) (do_not_autoplace no) (effects (font (size 1.27 1.27))))
  (property "Datasheet" "" (at 262.89 95.25 0) (hide yes) (show_name no) (do_not_autoplace no) (effects (font (size 1.27 1.27))))
  (property "Description" "Power symbol creates a global label with name \"GND\" , ground" (at 262.89 95.25 0) (hide yes) (show_name no) (do_not_autoplace no) (effects (font (size 1.27 1.27))))
  (pin "1"))
 (symbol
  (lib_id "Device:L")
  (at 120.65 67.31 90)
  (unit 1)
  (body_style 1)
  (exclude_from_sim no)
  (in_bom yes)
  (on_board yes)
  (in_pos_files yes)
  (dnp no)
  (fields_autoplaced yes)
  (property "Reference" "L4" (at 120.65 62.23 90) (show_name no) (do_not_autoplace no) (effects (font (size 1.27 1.27))))
  (property "Value" "16n" (at 120.65 64.77 90) (show_name no) (do_not_autoplace no) (effects (font (size 1.27 1.27))))
  (property "Footprint" "Inductor_SMD:L_0603_1608Metric" (at 120.65 67.31 0) (hide yes) (show_name no) (do_not_autoplace no) (effects (font (size 1.27 1.27))))
  (property "Datasheet" "tollerance 2%" (at 120.65 67.31 0) (hide yes) (show_name no) (do_not_autoplace no) (effects (font (size 1.27 1.27))))
  (property "Description" "Inductor RF" (at 120.65 67.31 0) (hide yes) (show_name no) (do_not_autoplace no) (effects (font (size 1.27 1.27))))
  (pin "2")
  (pin "1"))
 (symbol
  (lib_id "power:+5V")
  (at 59.69 41.91 0)
  (unit 1)
  (body_style 1)
  (exclude_from_sim no)
  (in_bom yes)
  (on_board yes)
  (in_pos_files yes)
  (dnp no)
  (fields_autoplaced yes)
  (property "Reference" "#PWR035" (at 59.69 45.72 0) (hide yes) (show_name no) (do_not_autoplace no) (effects (font (size 1.27 1.27))))
  (property "Value" "VR_PA" (at 59.69 36.83 0) (show_name no) (do_not_autoplace no) (effects (font (size 1.27 1.27))))
  (property "Footprint" "" (at 59.69 41.91 0) (hide yes) (show_name no) (do_not_autoplace no) (effects (font (size 1.27 1.27))))
  (property "Datasheet" "" (at 59.69 41.91 0) (hide yes) (show_name no) (do_not_autoplace no) (effects (font (size 1.27 1.27))))
  (property "Description" "Power symbol creates a global label with name \"+5V\"" (at 59.69 41.91 0) (hide yes) (show_name no) (do_not_autoplace no) (effects (font (size 1.27 1.27))))
  (pin "1"))
 (symbol
  (lib_id "Device:L")
  (at 228.6 87.63 90)
  (unit 1)
  (body_style 1)
  (exclude_from_sim no)
  (in_bom yes)
  (on_board yes)
  (in_pos_files yes)
  (dnp no)
  (fields_autoplaced yes)
  (property "Reference" "L5" (at 228.6 82.55 90) (show_name no) (do_not_autoplace no) (effects (font (size 1.27 1.27))))
  (property "Value" "16n" (at 228.6 85.09 90) (show_name no) (do_not_autoplace no) (effects (font (size 1.27 1.27))))
  (property "Footprint" "Inductor_SMD:L_0603_1608Metric" (at 228.6 87.63 0) (hide yes) (show_name no) (do_not_autoplace no) (effects (font (size 1.27 1.27))))
  (property "Datasheet" "tollerance 2%" (at 228.6 87.63 0) (hide yes) (show_name no) (do_not_autoplace no) (effects (font (size 1.27 1.27))))
  (property "Description" "Inductor RF" (at 228.6 87.63 0) (hide yes) (show_name no) (do_not_autoplace no) (effects (font (size 1.27 1.27))))
  (pin "2")
  (pin "1"))
 (symbol
  (lib_id "Device:C")
  (at 85.09 146.05 0)
  (mirror y)
  (unit 1)
  (body_style 1)
  (exclude_from_sim no)
  (in_bom yes)
  (on_board yes)
  (in_pos_files yes)
  (dnp no)
  (property "Reference" "C29" (at 81.28 144.78 0) (show_name no) (do_not_autoplace no) (effects (font (size 1.27 1.27)) (justify left)))
  (property "Value" "4p7" (at 81.28 147.3199 0) (show_name no) (do_not_autoplace no) (effects (font (size 1.27 1.27)) (justify left)))
  (property "Footprint" "Capacitor_SMD:C_0603_1608Metric" (at 84.1248 149.86 0) (hide yes) (show_name no) (do_not_autoplace no) (effects (font (size 1.27 1.27))))
  (property "Datasheet" "" (at 85.09 146.05 0) (hide yes) (show_name no) (do_not_autoplace no) (effects (font (size 1.27 1.27))))
  (property "Description" "Unpolarized capacitor" (at 85.09 146.05 0) (hide yes) (show_name no) (do_not_autoplace no) (effects (font (size 1.27 1.27))))
  (pin "1")
  (pin "2"))
 (symbol
  (lib_id "Device:C")
  (at 218.44 97.79 0)
  (mirror y)
  (unit 1)
  (body_style 1)
  (exclude_from_sim no)
  (in_bom yes)
  (on_board yes)
  (in_pos_files yes)
  (dnp no)
  (property "Reference" "C26" (at 214.63 96.52 0) (show_name no) (do_not_autoplace no) (effects (font (size 1.27 1.27)) (justify left)))
  (property "Value" "6p8" (at 214.63 99.0599 0) (show_name no) (do_not_autoplace no) (effects (font (size 1.27 1.27)) (justify left)))
  (property "Footprint" "Capacitor_SMD:C_0603_1608Metric" (at 217.4748 101.6 0) (hide yes) (show_name no) (do_not_autoplace no) (effects (font (size 1.27 1.27))))
  (property "Datasheet" "" (at 218.44 97.79 0) (hide yes) (show_name no) (do_not_autoplace no) (effects (font (size 1.27 1.27))))
  (property "Description" "Unpolarized capacitor" (at 218.44 97.79 0) (hide yes) (show_name no) (do_not_autoplace no) (effects (font (size 1.27 1.27))))
  (pin "1")
  (pin "2")))
